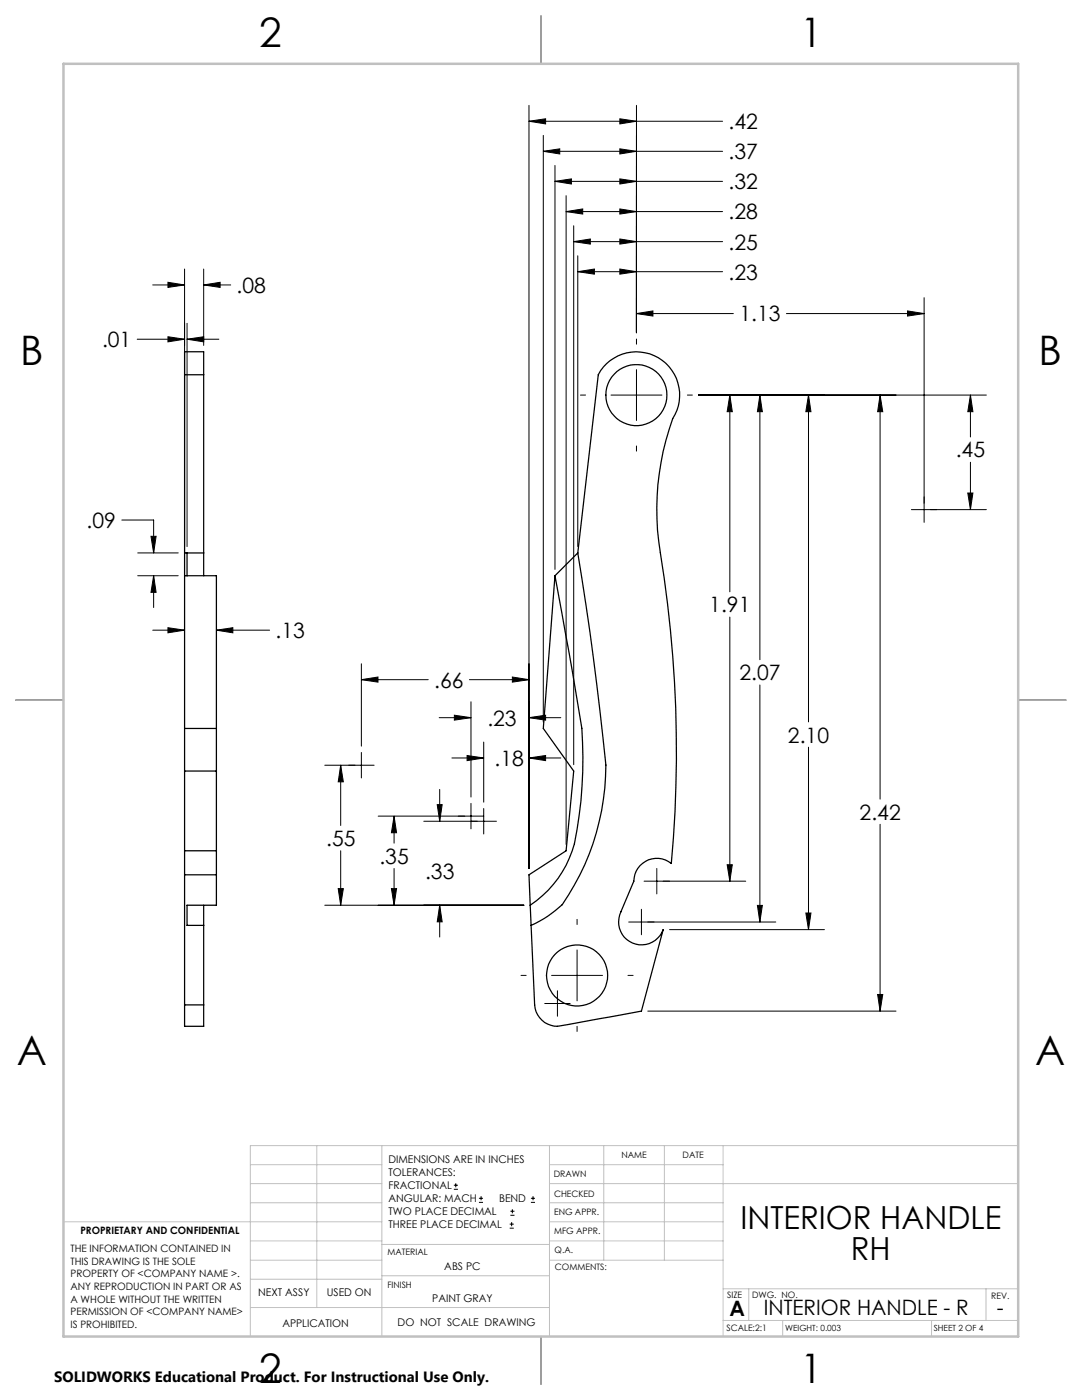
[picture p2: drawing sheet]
<svg xmlns="http://www.w3.org/2000/svg" width="216mm" height="279mm" viewBox="0 0 216 279" stroke-linecap="round" stroke-linejoin="round" font-family="sans-serif">
<g fill="none" stroke="#000" stroke-width=".25">
<path d="M108 3.2v9.5M36.8 74.8v-4.6h3.8v4.6M36.8 74.8v125.8M36.8 74.8h3.8M40.6 74.8v40.1M36.8 114.9h6.4v65.8h-5.9v4h3.3M36.8 110.3h3.8M37.3 110.3v4.6M110.7 114.9l4.8 26.6a57.4 57.4 0 0 1 .8 12.5 80.2 80.2 0 0 1-1.7 14.4 21.2 21.2 0 0 1-8.8 12.3M110.7 114.9l-2.3 30.5 6.1 8.5-1.5 15.9-7.4 4.8 .2 6.1M115.3 110.3l4.1-35.5a8.6 8.6 0 0 1 12-3.4 8.6 8.6 0 0 1 2.8 12.1 52.9 52.9 0 0 0-2.4 26.8 244.5 244.5 0 0 1 2.1 62 4.6 4.6 0 0 0-4.8-.6 4.6 4.6 0 0 0-2.6 4.2l-2.6 6.1a4.6 4.6 0 0 0 2.3 6.2 4.6 4.6 0 0 0 6.1-2.7l-4.3 16.3-14.7 2.7a4.8 4.8 0 0 1-6-2l-.3-.6-.3-1.3-.9-19.9M115.3 110.3a676.8 676.8 0 0 1 5.6 42.4 49 49 0 0 1-8.7 27.9 22 22 0 0 1-6.2 4.1"/>
<path d="M115.3 110.3l-4.6 4.6M3.1 139.7h9.6M203.2 139.7h9.5M36.8 145.4h6.4M36.8 153.9h6.4M36.8 169.8h6.4M36.8 174.6h6.4M40.6 180.7v4M40.6 184.7v15.9M36.8 200.6v4.2h3.8v-4.2M36.8 200.6h3.8M108 266.7v9.6"/>
<circle cx="127" cy="78.9" r="6.1"/>
<circle cx="115.1" cy="194.7" r="6.1"/>
</g>
<g fill="none" stroke="#000" stroke-width=".2">
<path d="M105.6 24.2l3.3-.5v1zM105.6 21v152.3M105.6 24.2h38.6M108.4 30.2l3.3-.5v1zM108.4 27v117.1M108.4 30.2h35.8M110.7 36.2l3.3-.5v1zM110.7 33v80.6M110.7 36.2h33.5M113 39.1v129.4M123.7 35.7l3.3 .5-3.3 .5zM123.7 29.7l3.3 .5-3.3 .5z"/>
<path d="M123.7 23.7l3.3 .5-3.3 .5zM127 21v45.4M30.5 56.9h6.3M33.5 56.3l3.3 .6-3.3 .5zM36.8 53.7v55.4M40.6 56.9l3.3-.6v1.1zM40.6 53.7v15.2M40.6 56.9h5.4M113 42.2l3.3-.5v1zM113 42.2h31.2M114.5 48.2l3.3-.5v1zM114.5 45v107.6"/>
<path d="M114.5 48.2h29.7M115.3 54.2l3.3-.5v1zM115.3 51v58.1M115.3 54.2h28.9M123.7 53.7l3.3 .5-3.3 .5zM123.7 47.7l3.3 .5-3.3 .5zM123.7 41.7l3.3 .5-3.3 .5zM184.4 59.4v44.8M27.4 67.7h9.4M33.5 67.2l3.3 .5-3.3 .5zM37.3 67.7l3.3-.5v1zM37.3 64.5v44.6"/>
<path d="M37.3 67.7h6.4M115.8 78.8h1M121.9 78.8h10.2M127 62.6l3.3-.5v1zM127 67.7v1M127 73.8v10.1M127 62.6h19.3M137.2 78.8h.9M139.4 78.8h57.4M145.6 78.8l.5 3.4h-1zM145.6 78.8v39.3M151.6 78.8l.5 3.4h-1z"/>
<path d="M151.6 78.8v52.9M156.9 62.6h27.5M161.3 78.8l.5 3.4h-1zM161.3 78.8v65.3M175.6 78.8l.5 3.4h-1zM175.6 78.8v80.7M181.1 62.1l3.3 .5-3.3 .5zM193.6 78.8l.5 3.4h-1zM193.6 78.8v8.4M127 89v1M193.1 98.4h1l-.5 3.3zM193.6 92.3v9.4"/>
<path d="M24.3 103.8h6.4v6.5M27.5 110.3h8.1M27.5 114.9h8.1M30.1 107h1.1l-.5 3.3zM30.7 114.9l.5 3.3h-1.1zM30.7 114.9v6.3M181.9 101.7h14.9M30.5 125.8h6.3M33.5 125.3l3.3 .5-3.3 .5zM43.2 125.8l3.3-.5v1zM43.2 125.8h10.6M72.1 135.6l3.3-.5v1z"/>
<path d="M72.1 132.5v16.4M72.1 135.6h13.3M93.7 135.6h11.9M102.2 135.1l3.4 .5-3.4 .5zM145.6 123.2v52.7M151.6 136.7v47.3M68 152.7l.5 3.3h-1zM68 152.7v12M72.1 150.2v5.1M74.6 152.7h-9.8M87.6 143.2h6.4M87.7 157.6v6.3"/>
<path d="M90.2 151.3h6.3M90.7 142.7l3.3 .5-3.3 .5zM93.2 150.8l3.3 .5-3.3 .5zM94 140.1v19M96.5 148.1v12M105.6 151.3l3.3-.5v1zM105.6 143.2l3.3-.5v1zM105.6 151.3h6.3M105.6 143.2h6.3M161.3 149.1v36.4M67.5 177.3h1l-.5 3.4zM68 169.8v10.9"/>
<path d="M78.1 177.3h1l-.5 3.4zM78.6 162.9l.5 3.3h-1zM78.6 162.9v5.4M78.6 173.3v7.4M84.6 163.9h14.5M87.2 160.6h1l-.5 3.3zM94 160.3v5.1M96.5 161.4v5M96.5 162.9h-21M128.5 175.9h20.3M131.1 173.3v5.1M145.1 172.6h1l-.5 3.3z"/>
<path d="M175.6 164.5v37.3M64.8 180.7h39.7M87.7 180.7l.5 3.3h-1zM87.7 180.7v6.3M104 194.7h1M110.1 194.7h10.1M111.2 197.7v5.1M115.1 183.5v1M115.1 189.6v10.1M125.3 194.7h1M125.4 184h29.4M128 181.5v5"/>
<path d="M133.6 185.5h30.9M151.1 180.7h1l-.5 3.3zM160.8 182.2h1l-.5 3.3zM175.1 198.5h1l-.5 3.3zM108.7 200.3h5.1M115.1 204.8v1M129.3 201.8h49.5M90.6 237.3h.8M90.6 236.5h.8M90.9 236.1v.9M95.6 240h.8M95.6 239.1h.8"/>
<path d="M96 238.7v.8M105.9 240h.9M105.9 239.1h.9M106.4 238.7v.8M101.7 245.1h.8M101.7 244.3h.8M101.8 242.5h.9M101.8 241.7h.9M102.1 243.9v.8M102.2 241.3v.8"/>
</g>
<g fill="none" stroke="#c0c0c0" stroke-width=".2">
<path d="M50 232.4h26.2M50 236.2h26.2M63.2 228.6v32.3M76.2 228.6v38.1M109.6 228.6v38.1M109.6 232.4h34.7M109.6 236.2h93.6M120.5 228.6v22.9M132.6 228.6v22.9M144.3 228.6v38.1M203.2 228.6h-153.2v38.1M12.7 243.8h63.5"/>
<path d="M50 251.5h26.2M50 240h26.2M50 247.7h26.2M50 255.3h26.2M76.2 254.6h33.4M76.2 248.4h33.4M109.6 251.5h34.7M109.6 243.8h34.7M109.6 240h34.7M109.6 247.7h34.7M144.3 257.2h58.9M149.4 257.2v6.3"/>
<path d="M196.7 257.2v6.3M50 260.9h59.6M144.3 263.5h58.9M156.2 263.5v3.2M185.9 263.5v3.2"/>
</g>
<path d="M108 3.2v9.5M3.1 139.7h9.6M203.2 139.7h9.5M108 266.7v9.6" fill="none" stroke="#c0c0c0" stroke-width=".25"/>
<path d="M12.7 12.7h190.5v254h-190.5z" fill="none" stroke="#c0c0c0" stroke-width=".5"/>
<path d="M127 62.6l3.3-.5v1zM181.1 62.1l3.3 .5-3.3 .5zM193.6 78.8l.5 3.4h-1zM193.1 98.4h1l-.5 3.3zM123.7 53.7l3.3 .5-3.3 .5zM115.3 54.2l3.3-.5v1zM123.7 35.7l3.3 .5-3.3 .5zM110.7 36.2l3.3-.5v1zM123.7 29.7l3.3 .5-3.3 .5zM108.4 30.2l3.3-.5v1zM123.7 47.7l3.3 .5-3.3 .5zM114.5 48.2l3.3-.5v1zM123.7 41.7l3.3 .5-3.3 .5zM113 42.2l3.3-.5v1zM123.7 23.7l3.3 .5-3.3 .5zM105.6 24.2l3.3-.5v1zM175.6 78.8l.5 3.4h-1zM175.1 198.5h1l-.5 3.3zM151.6 78.8l.5 3.4h-1zM151.1 180.7h1l-.5 3.3zM145.6 78.8l.5 3.4h-1zM145.1 172.6h1l-.5 3.3zM161.3 78.8l.5 3.4h-1zM160.8 182.2h1l-.5 3.3zM93.2 150.8l3.3 .5-3.3 .5zM105.6 151.3l3.3-.5v1zM105.6 143.2l3.3-.5v1zM90.7 142.7l3.3 .5-3.3 .5zM102.2 135.1l3.4 .5-3.4 .5zM72.1 135.6l3.3-.5v1zM78.6 162.9l.5 3.3h-1zM78.1 177.3h1l-.5 3.4zM87.2 160.6h1l-.5 3.3zM87.7 180.7l.5 3.3h-1zM68 152.7l.5 3.3h-1zM67.5 177.3h1l-.5 3.4zM40.6 56.9l3.3-.6v1.1zM33.5 56.3l3.3 .6-3.3 .5zM37.3 67.7l3.3-.5v1zM33.5 67.2l3.3 .5-3.3 .5zM33.5 125.3l3.3 .5-3.3 .5zM43.2 125.8l3.3-.5v1zM30.1 107h1.1l-.5 3.3zM30.7 114.9l.5 3.3h-1.1z" fill="#000"/>
<g font-size="8.1">
<text x="51.7" y="9.3">2</text>
<text x="159.7" y="9.3">1</text>
<text x="4" y="72.8">B</text>
<text x="207.2" y="72.8">B</text>
<text x="3.3" y="212.5">A</text>
<text x="206.5" y="212.5">A</text>
<text x="51.7" y="276">2</text>
<text x="159.7" y="276">1</text>
</g>
<g font-size="6.3">
<text x="147.7" y="245.4">INTERIOR HANDLE</text>
<text x="169.8" y="251.4">RH</text>
</g>
<g font-size="4.2">
<text x="145.4" y="25.8">.42</text>
<text x="145.4" y="31.8">.37</text>
<text x="145.4" y="37.8">.32</text>
<text x="145.4" y="43.8">.28</text>
<text x="145.4" y="49.8">.25</text>
<text x="47.2" y="58.4">.08</text>
<text x="145.4" y="55.8">.23</text>
<text x="147.5" y="64.2">1.13</text>
<text x="20.4" y="69.3">.01</text>
<text x="190.7" y="91.3">.45</text>
<text x="17.3" y="105.4">.09</text>
<text x="141.5" y="122.2">1.91</text>
<text x="55" y="127.4">.13</text>
<text x="86.6" y="137.2">.66</text>
<text x="147.5" y="135.8">2.07</text>
<text x="97.2" y="144.8">.23</text>
<text x="157.2" y="148.2">2.10</text>
<text x="98.7" y="152.9">.18</text>
<text x="171.5" y="163.6">2.42</text>
<text x="65.1" y="168.8">.55</text>
<text x="75.7" y="172.4">.35</text>
<text x="84.8" y="175.4">.33</text>
<text x="145.6" y="262.7">A</text>
<text x="152.4" y="262.4">INTERIOR HANDLE - R</text>
<text x="198.9" y="262.4">-</text>
</g>
<text font-size="3" x="10.8" y="275.7">SOLIDWORKS Educational Product. For Instructional Use Only.</text>
<g font-size="2.1">
<text x="77.5" y="232.2">DIMENSIONS ARE IN INCHES</text>
<text x="77.5" y="234.7">TOLERANCES:</text>
<text x="77.5" y="237.3">FRACTIONAL</text>
<text x="77.5" y="239.9">ANGULAR: MACH</text>
<text x="99.6" y="239.9">BEND</text>
<text x="77.5" y="242.5">TWO PLACE DECIMAL</text>
<text x="77.5" y="245.1">THREE PLACE DECIMAL</text>
<text x="88.7" y="253.4">ABS PC</text>
<text x="51.5" y="258.7">NEXT ASSY</text>
<text x="65.2" y="258.6">USED ON</text>
<text x="86.3" y="259.8">PAINT GRAY</text>
<text x="56.3" y="264.8">APPLICATION</text>
<text x="79.3" y="264.6">DO NOT SCALE DRAWING</text>
</g>
<g font-size="2">
<text x="14.1" y="249.9">THE INFORMATION CONTAINED IN</text>
<text x="16" y="246.3">PROPRIETARY AND CONFIDENTIAL</text>
<text x="14.1" y="252.4">THIS DRAWING IS THE SOLE</text>
<text x="14.1" y="254.9">PROPERTY OF &lt;COMPANY NAME &gt;.</text>
<text x="14.1" y="257.4">ANY REPRODUCTION IN PART OR AS</text>
<text x="14.1" y="260">A WHOLE WITHOUT THE WRITTEN</text>
<text x="14.1" y="262.5">PERMISSION OF &lt;COMPANY NAME&gt;</text>
<text x="14.1" y="265">IS PROHIBITED.</text>
</g>
<g font-size="1.8">
<text x="124" y="231.1">NAME</text>
<text x="136.2" y="231.1">DATE</text>
<text x="110.5" y="234.8">DRAWN</text>
<text x="110.5" y="238.9">CHECKED</text>
<text x="110.6" y="242.5">ENG APPR.</text>
<text x="77.3" y="250.5">MATERIAL</text>
<text x="110.6" y="246.3">MFG APPR.</text>
<text x="110.7" y="250">Q.A.</text>
<text x="77.3" y="257">FINISH</text>
<text x="110.7" y="253.5">COMMENTS:</text>
<text x="145.1" y="259">SIZE</text>
<text x="150.1" y="259.1">DWG. NO.</text>
<text x="197.8" y="259.2">REV.</text>
<text x="145" y="265.7">SCALE:2:1</text>
</g>
<g font-size="1.7">
<text x="156.7" y="265.7">WEIGHT: 0.003</text>
<text x="186.3" y="265.7">SHEET 2 OF 4</text>
</g>
</svg>
